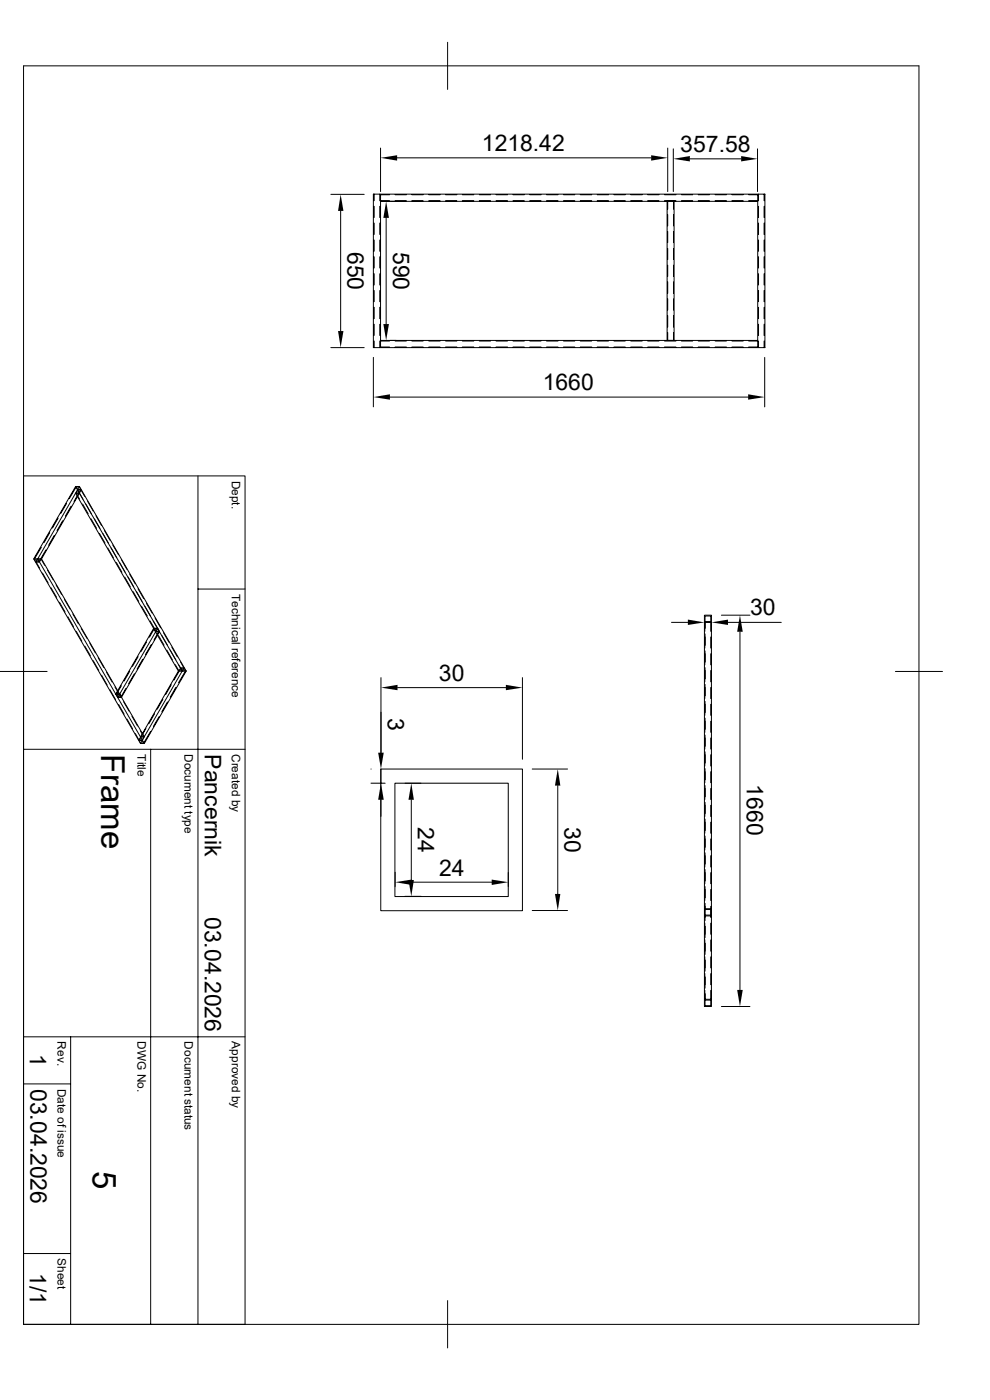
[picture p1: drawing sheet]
<svg xmlns="http://www.w3.org/2000/svg" width="210mm" height="297mm" viewBox="0 0 210 297" stroke-linecap="round" stroke-linejoin="round" font-family="sans-serif">
<g fill="none" stroke="#000" stroke-width=".21">
<path d="M5 14h189.9v267h-189.9zM95 9v10M80.7 31.4v9.2M84.2 33.5h53.9M141.6 31.4v9.2M142.8 31.6v9M146.3 33.7h10.9M160.7 31.6v9M70.2 41.2h7.1M72.3 44.7v25.5M79.2 41.2h83.1v32.5h-83.1zM79.4 41.2v1.4"/>
<path d="M79.4 43.8v2.3M79.4 47.3v2.4M79.4 50.9v2.4M79.4 54.5v2.4M79.4 58.1v2.4M80.6 41.2v1.4M80.6 43.8v2.3M80.6 47.3v2.4M80.6 50.9v2.4M80.6 54.5v2.4M80.6 58.1v2.4M80.7 42.7h80v29.5h-80z"/>
<path d="M81.9 46.2v22.5M82.6 41.3h-1.9v1.3h1.9M83.8 42.6h2.4M83.8 41.3h2.4M87.4 42.6h2.3M87.4 41.3h2.3M91 42.6h2.3M91 41.3h2.3M94.5 42.6h2.4M94.5 41.3h2.4M98.1 42.6h2.4M98.1 41.3h2.4"/>
<path d="M101.7 42.6h2.4M101.7 41.3h2.4M105.2 42.6h2.5M105.2 41.3h2.5M108.8 42.6h2.4M108.8 41.3h2.4M112.4 42.6h2.4M112.4 41.3h2.4M116 42.6h2.4M116 41.3h2.4M119.5 42.6h2.4M119.5 41.3h2.4"/>
<path d="M123.1 42.6h2.4M123.1 41.3h2.4M126.7 42.6h2.4M126.7 41.3h2.4M130.3 42.6h2.3M130.3 41.3h2.3M133.8 42.6h2.4M133.8 41.3h2.4M137.4 42.6h2.4M137.4 41.3h2.4M141 42.6h2.4M141 41.3h2.4"/>
<path d="M141.5 42.7h1.5v29.5h-1.5zM141.6 42.7v1.7M141.6 45.6v2.3M141.6 49.1v2.4M141.6 52.7v2.4M141.6 56.3v2.3M141.6 59.8v2.4M142.9 42.7v1.7M142.9 45.6v2.3M142.9 49.1v2.4M142.9 52.7v2.4M142.9 56.3v2.3"/>
<path d="M142.9 59.8v2.4M144.6 42.6h2.3M144.6 41.3h2.3M148.1 42.6h2.4M148.1 41.3h2.4M151.7 42.6h2.4M151.7 41.3h2.4M155.3 42.6h2.3M155.3 41.3h2.3M158.8 41.3h1.9v1.3h-1.9M160.9 41.2v1.4M160.9 43.8v2.3"/>
<path d="M160.9 47.3v2.4M160.9 50.9v2.4M160.9 54.5v2.4M160.9 58.1v2.4M162.1 41.2v1.4M162.1 43.8v2.3M162.1 47.3v2.4M162.1 50.9v2.4M162.1 54.5v2.4M162.1 58.1v2.4M70.2 73.7h7.1M79.2 75.8v10.5"/>
<path d="M79.4 61.6v2.4M79.4 65.2v2.4M79.4 68.8v2.4M79.4 72.3v1.4M80.6 61.6v2.4M80.6 65.2v2.4M80.6 68.8v2.4M80.6 72.3v1.4M82.6 72.3h-1.9v1.3h1.9M82.8 72.2h1.2M83.8 73.6h2.4M83.8 72.3h2.4"/>
<path d="M87.4 73.6h2.3M87.4 72.3h2.3M91 73.6h2.3M91 72.3h2.3M94.5 73.6h2.4M94.5 72.3h2.4M98.1 73.6h2.4M98.1 72.3h2.4M101.7 73.6h2.4M101.7 72.3h2.4M105.2 73.6h2.5M105.2 72.3h2.5"/>
<path d="M108.8 73.6h2.4M108.8 72.3h2.4M112.4 73.6h2.4M112.4 72.3h2.4M116 73.6h2.4M116 72.3h2.4M119.5 73.6h2.4M119.5 72.3h2.4M123.1 73.6h2.4M123.1 72.3h2.4M126.7 73.6h2.4M126.7 72.3h2.4"/>
<path d="M130.3 73.6h2.3M130.3 72.3h2.3M133.8 73.6h2.4M133.8 72.3h2.4M137.4 73.6h2.4M137.4 72.3h2.4M141 73.6h2.4M141 72.3h2.4M141.6 63.4v2.4M141.6 67v2.4M141.6 70.6v1.6M142.9 63.4v2.4"/>
<path d="M142.9 67v2.4M142.9 70.6v1.6M144.6 73.6h2.3M144.6 72.3h2.3M148.1 73.6h2.4M148.1 72.3h2.4M151.7 73.6h2.4M151.7 72.3h2.4M155.3 73.6h2.3M155.3 72.3h2.3M158.8 72.3h1.9v1.3h-1.9M160.9 61.6v2.4"/>
<path d="M160.9 65.2v2.4M160.9 68.8v2.4M160.9 72.3v1.4M162.1 61.6v2.4M162.1 65.2v2.4M162.1 68.8v2.4M162.1 72.3v1.4M162.2 75.8v10.5M82.7 84.2h76M5 101h47v180h-47M7.2 118.6h.8l22.6 39.1h-.8zM7.3 118.6h.7l.3 .6h-.7z"/>
<path d="M8 118.6h.7l-.3 .6h-.7zM8 118.6l-.3 .6 .7 1.4M8 118.6h.8M8.7 118.6l.8 1.3M8.8 116.1l-1.5 2.5M9.7 116.7l-1.4 2.5M10.5 113l-1.1 2.1M11.5 113.6l-1.2 2.1M12.3 109.9l-1.2 2.1M13.3 110.5l-1.2 2.1M14.1 106.8l-1.2 2.1M15.1 107.4l-1.2 2.1"/>
<path d="M16 103.2l-8.8 15.4M16 103.2h.8l22.7 39.2M16 103.2l.8 1.4M16.1 104.6l.8 1.3M16.2 103.3l-1.5 2.5M16.2 103.3h.6l.3 .5h-.6zM16.5 104l1.1 1.9M16.5 104h.7l-.4 .6h-.7zM16.8 104.6l-8 14 21.8 37.7 8.1-13.9M16.8 103.2l-8.8 15.4M16.8 104.6l21.9 37.8h-.9M16.8 104.6h-.8l16.6 28.7"/>
<path d="M17.1 103.8l-1.4 2.6M17.2 104l.8 1.3M17.5 106.9l1.2 2.1M18.2 106.9l1.2 2.1M18.6 106.3l1.2 2.1M19.3 110.1l1.2 2M20 110.1l1.2 2M20.4 109.4l1.1 2.1M21.1 113.2l1.2 2M21.8 113.2l1.2 2M22.1 112.5l1.2 2.1M22.9 116.2l1.1 2.1"/>
<path d="M23.6 116.2l1.2 2.1M23.9 115.6l1.2 2.1M24.7 119.3l1.2 2.1M25.4 119.3l1.1 2.1M25.7 118.7l1.2 2.1M42 101v180M9 121.6l1.2 2.1M10.1 120.9l1.2 2.1M10.8 124.7l1.2 2M11.9 124.1l1.2 2M12.6 127.8l1.2 2M13.7 127.2l1.2 2"/>
<path d="M14.4 130.9l1.2 2M15.5 130.3l1.1 2M16.2 133.9l1.2 2.1M17.2 133.4l1.3 2M18 137.1l1.2 2M19.1 136.4l1.1 2.1M20.8 139.5l1.2 2.1M26.5 122.4l1.1 2.1M27.2 122.4l1.2 2.1M27.5 121.8l1.2 2.1M28.2 125.5l1.2 2.1M29 125.5l1.1 2.1"/>
<path d="M29.3 124.9l1.2 2.1M29.3 139.3l-1.2 2.1M30 128.6l1.2 2.1M30.3 139.9l-1.2 2M30.7 128.6l1.2 2.1M31.1 128l1.2 2.1M31.1 136.2l-1.2 2.1M31.8 131.7l1.2 2.1M32.1 136.8l-1.2 2.1M32.5 131.7l1.2 2.1M32.6 133.3l-8 13.9M32.6 133.3l.4 .7h.8"/>
<path d="M32.6 133.3l5.2 9.1M32.7 133.4l.4 .5h.6M32.7 133.4h.7l.3 .5M32.7 133.4l-1 1.8M32.9 131.1l1.2 2.1M33.4 133.3h-.8M33.6 134.8l1.2 2.1M33.7 133.9l-1 1.9M33.8 134l-.4-.7-8 13.9M33.8 134l-8 13.9-.4-.7M34.3 134.8l1.2 2.1M34.7 134.2l1.2 2.1"/>
<path d="M35.4 137.9l1.2 2.1M36.1 137.9l1.2 2.1M36.4 137.3l1.2 2.1M42 125h10M142.5 132h3.4M149.4 130.5h1.5v83h-1.5zM149.5 132v1.9M149.5 135.1v2.4M149.5 138.7v2.4M149.6 132v1.3M149.6 134.5v2.4M149.6 138.1v2.4"/>
<path d="M149.6 130.7h1.2v1.2h-1.2zM150.8 132v1.9M150.8 135.1v2.4M150.8 138.7v2.4M150.9 132v1.9M150.9 135.1v2.4M150.9 138.7v2.4M150.9 132h-1.5M153 130.5h6.1M154.4 132h11.3M157 134v76M0 142.5h10"/>
<path d="M5 159h47M19.8 140.2l1.2 2M21.5 143.3l1.2 2M22.6 142.6l1.2 2.1M23.3 146.3l1.2 2.1M24.4 145.8l1.2 2M24.6 147.2h.8M24.6 147.2l.4 .7M24.7 147.3h.7l-.4 .6h.7M24.7 147.3l.3 .6M25 147.9h.8M25.1 149.4l1.2 2.1"/>
<path d="M25.4 147.2l.3 .7M25.7 145.5l-1 1.8M26.2 148.8l1.2 2.1M26.7 146l-1 1.9M26.9 152.5l1.2 2.1M27.5 142.4l-1.2 2.1M28 151.9l1.2 2.1M28.5 143l-1.2 2M28.7 155.6l.8 1.4 .3-.7h.7l-.3 .7h-.7M29.5 157.1h.7l.3 .5h-.7zM29.8 155l.7 1.3M30.9 154.6l-1.4 2.5"/>
<path d="M32 155.2l-1.5 2.4M32 159v122M32.8 151.5l-1.2 2M33.7 152.1l-1.1 2M34.5 148.4l-1.1 2.1M35.5 148.9l-1.2 2.1M36.3 145.3l-1.2 2.1M37.2 141l.8 1.3 .3-.6h.7l-.3 .6h-.7M37.3 145.8l-1.2 2.1M37.8 142.4l-8 13.9h.8l-.8 1.4M37.9 141l.8 1.3M38.3 140.4l.7 1.3-.3 .7"/>
<path d="M38.4 141.7h.6l.4 .6h-.7zM38.4 141.7l-1.5 2.6M38.7 142.4h.8M39.4 142.3l-1.5 2.5M39.5 142.4l-8.9 15.3M80.8 143.8v17.3M84.3 145.9h23M110.8 143.8v17.3M149.5 142.2v2.5M149.5 145.8v2.4M149.5 149.4v2.4M149.5 153v2.4"/>
<path d="M149.5 156.5v2.4M149.6 141.6v2.4M149.6 145.2v2.4M149.6 148.8v2.4M149.6 152.4v2.3M149.6 156v2.3M149.6 159.5v2.4M150.8 142.2v2.5M150.8 145.8v2.4M150.8 149.4v2.4M150.8 153v2.4M150.8 156.5v2.4"/>
<path d="M150.9 142.2v2.5M150.9 145.8v2.4M150.9 149.4v2.4M150.9 153v2.4M150.9 156.5v2.4M189.9 142.5h10M78.7 163.2h.1M78.7 166.2h3M80.8 163.2h30v30h-30zM80.8 163.2v3M80.8 169.7v3.5M83.8 166.2h24v24h-24z"/>
<path d="M85.9 166.2h3.4M87.2 169.7v17M112.9 163.2h7.5M118.3 166.7v23M149.5 160.1v2.4M149.5 163.7v2.4M149.5 167.3v2.3M149.5 170.8v2.4M149.5 174.4v2.4M149.5 178v2.3M149.6 163.1v2.3M149.6 166.7v2.3"/>
<path d="M149.6 170.2v2.4M149.6 173.8v2.4M149.6 177.4v2.3M150.8 160.1v2.4M150.8 163.7v2.4M150.8 167.3v2.3M150.8 170.8v2.4M150.8 174.4v2.4M150.8 178v2.3M150.9 160.1v2.4M150.9 163.7v2.4M150.9 167.3v2.3"/>
<path d="M150.9 170.8v2.4M150.9 174.4v2.4M150.9 178v2.3M83.8 185.1v3M85.9 190.2h3.4M87.3 187.2h17M107.8 185.1v3M112.9 193.2h7.5M149.4 192.8h1.5M149.4 194.3h1.5M149.5 181.5v2.4M149.5 185.1v2.4"/>
<path d="M149.5 188.7v2.4M149.5 192.3v2.3M149.5 195.8v2.4M149.5 199.4v2.4M149.6 180.9v2.4M149.6 184.5v2.4M149.6 188.1v2.4M149.6 191.6v1.4M149.6 194.1v1.2M149.6 196.5v2.4M149.6 193h1.2v1.1h-1.2zM150.8 181.5v2.4"/>
<path d="M150.8 185.1v2.4M150.8 188.7v2.4M150.8 192.3v2.3M150.8 195.8v2.4M150.8 199.4v2.4M150.9 181.5v2.4M150.9 185.1v2.4M150.9 188.7v2.4M150.9 192.3v2.3M150.9 195.8v2.4M150.9 199.4v2.4M5 220h47"/>
<path d="M15 220v61M149.4 212h.1M149.5 210.1v1.9h1.3M149.5 203v2.4M149.5 206.5v2.4M149.6 200.1v2.4M149.6 203.7v2.3M149.6 207.3v2.3M149.6 210.8v1.2M149.6 212.2h1.2v1.2h-1.2zM150.8 203v2.4M150.8 206.5v2.4"/>
<path d="M150.8 210.1v1.9M150.8 212h.1M150.9 203v2.4M150.9 206.5v2.4M150.9 210.1v1.9M153 213.5h6.1M5 230h10M5 265.9h10M95 275.9v10.1"/>
</g>
<g fill="#000">
<path d="M80.7 33.5l3.5-.6v1.2zM138.1 32.9l3.5 .6-3.5 .6zM142.8 33.7l3.5-.6v1.1zM157.2 33.1l3.5 .6-3.5 .5zM72.3 41.2l.6 3.5h-1.2zM81.9 42.7l.6 3.5h-1.2zM71.7 70.2h1.2l-.6 3.5zM81.3 68.7h1.2l-.6 3.5zM79.2 84.2l3.5-.5v1.1zM158.7 83.7l3.5 .5-3.5 .6zM145.9 131.4l3.5 .6-3.5 .6zM150.9 132l3.5-.6v1.2z"/>
<path d="M157 130.5l.6 3.5h-1.2zM80.2 159.7h1.2l-.6 3.5zM80.8 145.9l3.5-.6v1.1zM107.3 145.3l3.5 .6-3.5 .5zM80.8 166.2l.6 3.5h-1.2zM87.2 166.2l.6 3.5h-1.1zM118.3 163.2l.6 3.5h-1.2zM83.8 187.2l3.5-.6v1.1zM86.7 186.7h1.1l-.6 3.5zM104.3 186.6l3.5 .6-3.5 .5zM117.7 189.7h1.2l-.6 3.5zM156.4 210h1.2l-.6 3.5z"/>
</g>
<g font-size="7">
<text x="21.5" y="160" transform="rotate(90 21.5 160)">Frame</text>
<text x="19.7" y="248.5" transform="rotate(90 19.7 248.5)">5</text>
</g>
<g font-size="4.9">
<text x="102.2" y="32">1218.42</text>
<text x="144.3" y="32.2">357.58</text>
<text x="73.7" y="53.4" transform="rotate(90 73.7 53.4)">650</text>
<text x="83.4" y="53.4" transform="rotate(90 83.4 53.4)">590</text>
<text x="115.1" y="82.8">1660</text>
<text x="159.1" y="130.6">30</text>
<text x="93.1" y="144.4">30</text>
<text x="82.3" y="152.3" transform="rotate(90 82.3 152.3)">3</text>
<text x="43.5" y="160" transform="rotate(90 43.5 160)">Pancernik</text>
<text x="158.4" y="166.4" transform="rotate(90 158.4 166.4)">1660</text>
<text x="88.6" y="175.5" transform="rotate(90 88.6 175.5)">24</text>
<text x="119.8" y="175.5" transform="rotate(90 119.8 175.5)">30</text>
<text x="93.1" y="185.8">24</text>
<text x="43.5" y="194.5" transform="rotate(90 43.5 194.5)">03.04.2026</text>
<text x="6.3" y="223.6" transform="rotate(90 6.3 223.6)">1</text>
<text x="6.5" y="231" transform="rotate(90 6.5 231)">03.04.2026</text>
<text x="6.3" y="270" transform="rotate(90 6.3 270)">1/1</text>
</g>
<g font-size="2.5">
<text x="49.2" y="102" transform="rotate(90 49.2 102)">Dept.</text>
<text x="49.2" y="126" transform="rotate(90 49.2 126)">Technical reference</text>
<text x="29.2" y="160" transform="rotate(90 29.2 160)">Title</text>
<text x="39.2" y="160" transform="rotate(90 39.2 160)">Document type</text>
<text x="49.2" y="160" transform="rotate(90 49.2 160)">Created by</text>
<text x="12.2" y="220.9" transform="rotate(90 12.2 220.9)">Rev.</text>
<text x="29.2" y="220.9" transform="rotate(90 29.2 220.9)">DWG No.</text>
<text x="39.2" y="220.9" transform="rotate(90 39.2 220.9)">Document status</text>
<text x="49.2" y="220.9" transform="rotate(90 49.2 220.9)">Approved by</text>
<text x="12.2" y="231" transform="rotate(90 12.2 231)">Date of issue</text>
<text x="12.2" y="266.9" transform="rotate(90 12.2 266.9)">Sheet</text>
</g>
</svg>
